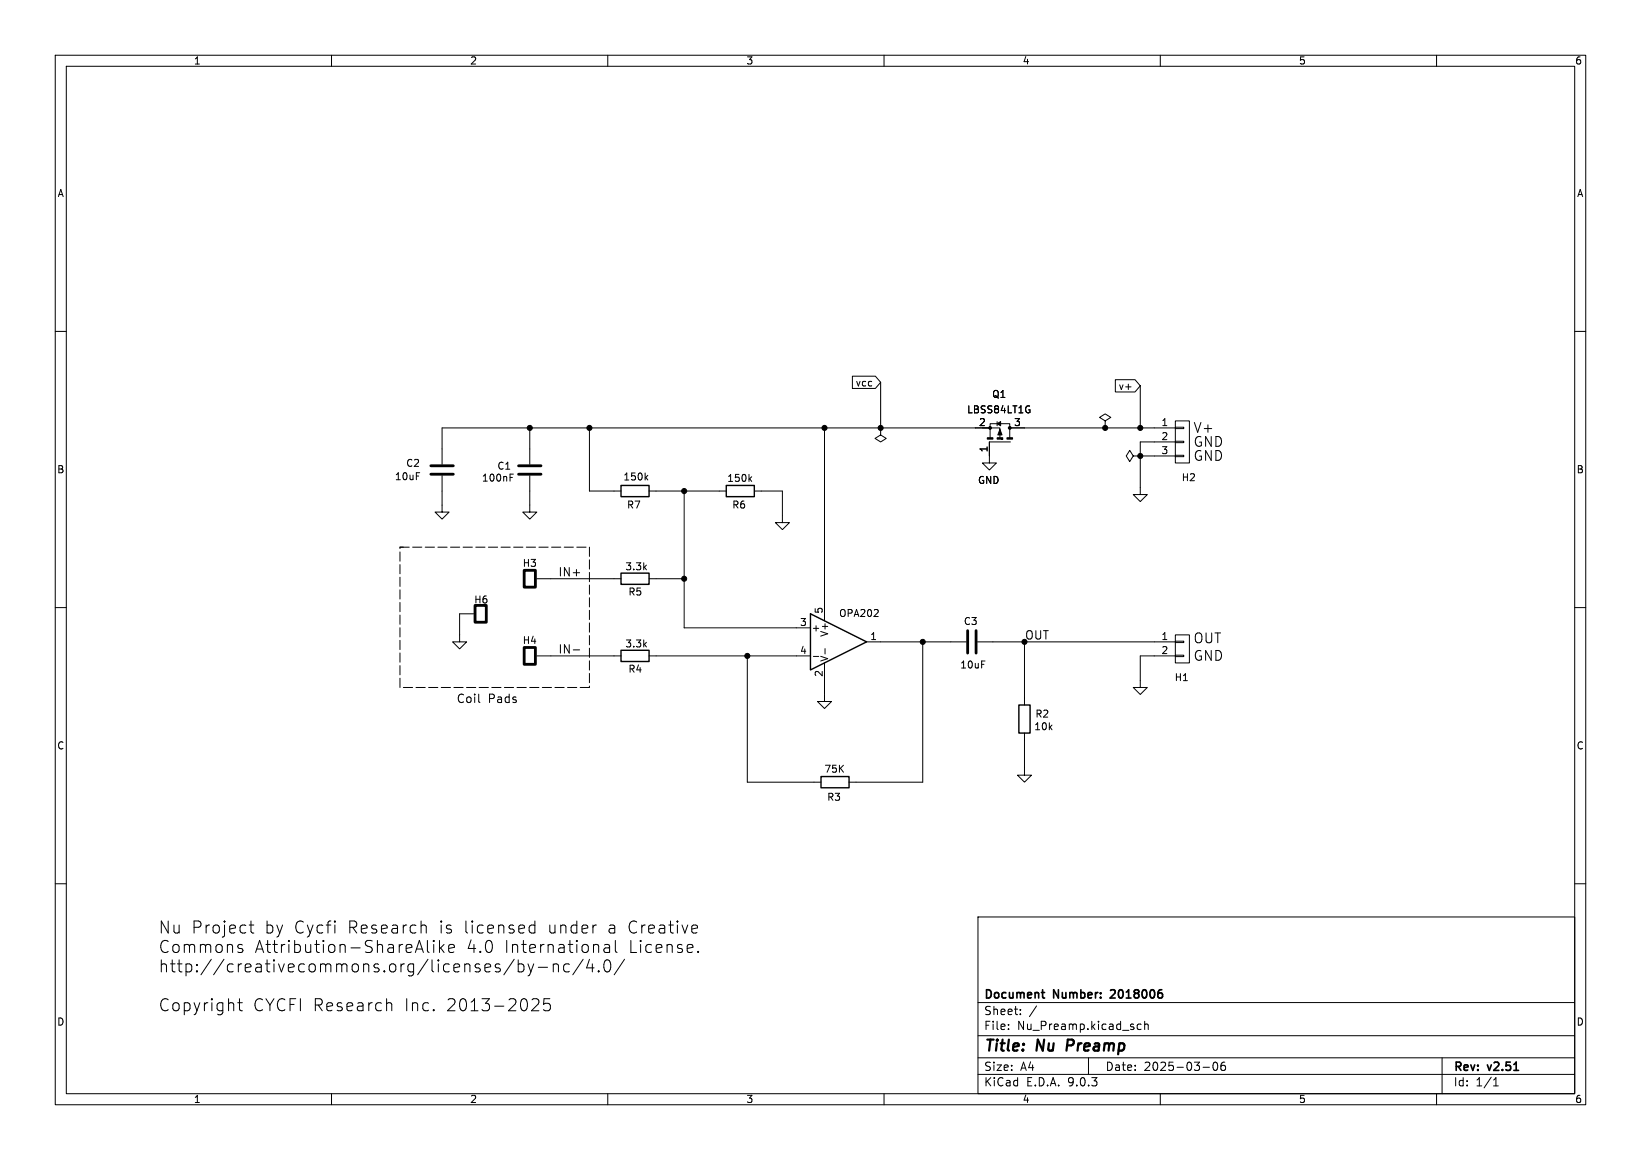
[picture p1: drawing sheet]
<svg xmlns="http://www.w3.org/2000/svg" width="297mm" height="210mm" viewBox="0 0 297 210" stroke-linecap="round" stroke-linejoin="round" font-family="sans-serif">
<g fill="none" stroke="#000" stroke-width=".18">
<path d="M10 10h277v190h-277zM12 12h273v186h-273zM60 10v2M110 10v2M160 10v2M210 10v2M260 10v2M10 60h2M95.9 77.5v6.6M106.7 77.5v11.4h5.7M149.2 77.5v34.9M154.3 68.1h4.1l1 1.1-1 1.1h-4.1z"/>
<path d="M159.4 77.5v1.2l1 .7-1 .6-1-.6 1-.7M159.4 77.5h.1M159.4 69.2v8.3M177.8 77.5h3.2v1.7M179.1 77.5h-99.1v6.6M179.2 79.2v-2.5h3.6v2.5M180.5 76.3v.8M182.8 77.5h29.9M186.2 74.2h.2v.4l-.2 .1M186.2 73.5h.2M200 76.2l1-.6-1-.7-1 .7 1 .6v1.3M200 77.5h.1"/>
<path d="M201.9 68.7h3.5l1 1.2-1 1.1h-3.5zM206.4 69.9v7.6M212.7 76.2h2.6v7.6h-2.6zM212.7 77.3h1.5v.3h-1.5zM212.7 79.9h1.5v.2h-1.5zM285 60h2M80 86.1v6.6h1.3l-1.3 1.3-1.3-1.3h1.3M92.3 86.4h.4M92.3 85.8h.6M95.9 86.1v6.6h1.3l-1.3 1.3-1.3-1.3h1.3M116.9 86.4l.3 .5M117.2 86.1l-.4 .4"/>
<path d="M117.5 88.9h13.9M123.8 88.9v24.8h22.9M135.7 86.7l.3 .5M136 86.3l-.4 .5M136.5 88.9h5.1v5.7h1.3l-1.3 1.3-1.3-1.3h1.3M179.1 82.6v1.2h-1.3l1.3 1.3 1.2-1.3h-1.2M179.1 80v2.6M182.9 80h-3.8v2.6M205.1 82.6l-.6-1.1-.7 1.1 .7 1 .6-1h1.3M206.4 82.6h.1M206.4 82.6h6.3M212.7 82.4h1.5v.3h-1.5z"/>
<path d="M212.7 80h-6.3v9.5h1.2l-1.2 1.3-1.3-1.3h1.3M10 110h2M85.7 111.1h-2.5v5.1h1.3l-1.3 1.3-1.3-1.3h1.3M97.2 118.7h15.2M97.2 104.8h15.2M103.8 117.7h1.1M117.5 118.7h29.2M117.5 104.8h6.3M135.3 118.7v22.9h13.3M147.2 118.8h1M149.3 117.4v1M156.8 116.2h18.1"/>
<path d="M167 116.2v25.4h-13.3M176.9 116.2h35.8M185.4 116.2v11.4M212.7 114.9h2.6v5.1h-2.6zM212.7 116.1h1.5v.2h-1.5zM212.7 118.6h1.5v.3h-1.5zM212.7 118.7h-6.3v5.8h1.2l-1.2 1.2-1.3-1.2h1.3M285 110h2M86.7 127.1l.2 .1M149.2 120v7h1.3l-1.3 1.3-1.2-1.3h1.2M185.4 132.7v7.6h1.3l-1.3 1.3-1.3-1.3h1.3M10 160h2"/>
<path d="M43.3 171.7l.6 .1 .1 .3-.3 .3h-.5M43.3 171l.6 .1M45.1 167.5h.8M45.4 166.7v1.9l.1 .2 .4 .1M60.6 166.7l.1 .1-.1 .1M75.4 171.8h1M75.9 170.3l.7 2.1M76.5 167.5l.5 .1 .1 .2v1.1M77.4 170.3v1.8l.3 .3M78.5 170.3v.2M78.5 171v1.4M78.5 170.3l-.1 .1 .1 .1"/>
<path d="M78.5 170.3l.1 .1-.1 .1M79.5 170.3v2.1M79.7 171.6l.7 .8M80.4 171l-.9 .8M81.2 171.7l1-.2-.1-.4-.6-.1-.3 .3 .1 1 .2 .1 .6-.1M93.1 173.7l-1.9 2.8M93.8 173.8v2.2M93.8 174.6l.6-.1 .4 .4v.6l-.2 .4-.2 .1-.6-.1M95.6 174.5l.5 1.5M95.9 168.7l.3 .2 .6-.1M96.1 176l-.2 .5-.3 .2M96.6 174.5l-.5 1.5"/>
<path d="M96.8 167.6l-.6-.1-.3 .2M96.8 166.7v2.2M97.4 175.1h1.7M100.1 174.7a.54 .54 0 0 1 1 .1v1.2M100.1 174.5v1.5M103 174.6l-.6-.1-.4 .4v.6l.2 .4 .2 .1 .6-.1M105.5 173.7l-1.8 2.8M106.7 173.7l-.5 1.5h1.3M107.2 174.5v1.5M107.7 167.5h.2M108.4 175.7l.1 .2-.1 .1M108.4 175.7l-.2 .2 .2 .1"/>
<path d="M108.4 175.7v.3M109.4 171.1l.2-.1 .6 .1 .1 1.3M109.5 174a.52 .52 0 0 1 .5-.2 .52 .52 0 0 1 .4 .4 1.13 1.13 0 0 1-.6 1.8 1.33 1.33 0 0 1-.3-2zM110.3 171.5l-.7 .1a.43 .43 0 0 0-.3 .4 .43 .43 0 0 0 .3 .4l.7-.1M111.4 170.3v1.8l.3 .3M113 173.7l-1.8 2.8M125.5 167.5l.6 .1 .1 .4-1 .2M126.1 168.8l-.6 .1M126.3 172.2l.2 .1-.2 .1M126.3 172.2l-.1 .1 .1 .1M126.3 172.2v.2M177 166h108v32h-108z"/>
<path d="M285 160h2M43 181.5h.9M43.3 180.8v1.9l.1 .2 .5 .1M60 198v2M70.3 181.5l.5 .1 .1 .2v1.2M96.3 181l.3-.2h.5a.59 .59 0 0 1 .3 .9l-1.2 1.3h1.3M99.5 180.8h-1l-.1 1 .3-.2 .7 .1 .2 .4-.1 .7-.3 .2h-.5l-.3-.2M110 198v2M160 198v2M177 194.5h108M177 191.5h108M177 187.5h108"/>
<path d="M177 181.5h108M182.5 186.3v.1M182.5 185.5v.1M184.7 183.6v.1M184.7 182.8v.1M187.6 182.1l-1.3 2M197 191.5v3M206.5 185.5l-.4-.1-.3 .3v.4l.2 .2h.5M207.2 185.5l.2-.1 .3 .1 .1 .9M207.2 184.9v1.5M210 198v2M217.7 193.2h1.2"/>
<path d="M219.7 192.4l.2-.1a.8 .8 0 0 1 .5 .7 .8 .8 0 0 1-.5 .8l-.2-.1-.2-.5zM221.7 192.3a.59 .59 0 0 0-.7 .6v.6l.1 .2 .4 .1 .2-.1 .1-.5-.1-.3h-.5l-.2 .3M260 198v2M261 191.5v6.5M270.3 196.6h.9M270.3 195.5l.4-.4v1.5"/>
</g>
<path d="M193.3 188.2l-.3 2" fill="none" stroke="#000" stroke-width=".4"/>
<path d="M188.5 179.7h.6M201.1 179.3h-.1M201.8 179.8l-.9 .9h.9M188.8 180.6l.3 .1" fill="none" stroke="#000" stroke-width=".3"/>
<path d="M78 84.3h4M78 85.9h4M93.9 84.3h4M93.9 85.9h4M86 109.6h2v3h-2zM94.9 103.3h2v3h-2zM94.9 117.2h2v3.1h-2zM175.1 114.2v4M176.7 114.2v4" fill="none" stroke="#000" stroke-width=".51"/>
<path d="M112.4 87.9h5.1v2h-5.1zM131.4 87.9h5.1v2h-5.1zM112.4 117.7h5.1v2.1h-5.1zM112.4 103.8h5.1v2h-5.1zM146.7 111.1l10.1 5.1-10.1 5.1zM184.4 127.6h2v5.1h-2zM148.6 140.6h5.1v2h-5.1z" fill="none" stroke="#000" stroke-width=".25"/>
<g fill="#000" stroke="#000" stroke-width=".18">
<path d="M178.7 79.2h1v.3h-1zM180.5 76.7l.6-.4v.8zM181 77.7l.4 1h-.8zM180.5 79.2h1v.3h-1zM182.2 79.2h1.1v.3h-1.1z"/>
<circle cx="95.9" cy="77.5" r=".46"/>
<circle cx="106.7" cy="77.5" r=".46"/>
<circle cx="149.2" cy="77.5" r=".46"/>
<circle cx="159.4" cy="77.5" r=".46"/>
<circle cx="179.2" cy="77.5" r=".25"/>
<circle cx="182.8" cy="77.5" r=".25"/>
<circle cx="200" cy="77.5" r=".46"/>
<circle cx="206.4" cy="77.5" r=".46"/>
<circle cx="123.8" cy="88.9" r=".46"/>
<circle cx="206.4" cy="82.6" r=".46"/>
<circle cx="123.8" cy="104.8" r=".46"/>
<circle cx="135.3" cy="118.7" r=".46"/>
<circle cx="167" cy="116.2" r=".46"/>
</g>
<path d="M72.4 99.1h34.3M72.4 99.1h.6M106.7 99.1v25.4M72.4 124.5v-25.4M106.7 124.5h-34.3" fill="none" stroke="#000" stroke-width=".18" stroke-dasharray="1.7 .6"/>
<g font-size="3">
<text x="28.6" y="169.2">Nu Project</text>
<text x="28.6" y="172.7">Commons</text>
<text x="46" y="172.7">Attribution-ShareAlike</text>
<text x="47.8" y="169.2">by Cycfi</text>
<text x="62.8" y="169.2">Research</text>
<text x="79.3" y="169.2">is</text>
<text x="83.8" y="169.2">licensed</text>
<text x="84.3" y="172.7">4.0</text>
<text x="91.2" y="172.7">International</text>
<text x="99" y="169.2">under</text>
<text x="109.9" y="169.2">a Creative</text>
<text x="113.6" y="172.7">License.</text>
<text x="28.6" y="176.2">http://creativecommons.org/licenses/by-nc/4.0/</text>
<text x="28.6" y="183.3">Copyright</text>
<text x="45.7" y="183.3">CYCFI Research</text>
<text x="73.1" y="183.3">Inc.</text>
<text x="80.7" y="183.3">2013-2025</text>
</g>
<g font-size="2.8">
<text x="178" y="190.9">Title:</text>
<text x="187.7" y="190.9">Nu</text>
<text x="193.9" y="190.9">Preamp</text>
</g>
<g font-size="2.5">
<text x="215.9" y="83.6">GND</text>
<text x="215.9" y="81">GND</text>
<text x="215.9" y="78.5">V+</text>
<text x="215.9" y="116.6">OUT</text>
<text x="215.9" y="119.8">GND</text>
</g>
<g font-size="2.1">
<text x="101" y="104.5">IN+</text>
<text x="101" y="118.4">IN-</text>
<text x="185.4" y="115.9">OUT</text>
<text x="82.5" y="127.4">Coil</text>
<text x="88.3" y="127.4">Pads</text>
<text x="178" y="184">Sheet:</text>
<text x="178" y="181.2">Document</text>
<text x="190.7" y="181.2">Number:</text>
<text x="201.7" y="181.2">2018006</text>
<text x="178" y="186.7">File:</text>
<text x="184.1" y="186.7">Nu_Preamp.kicad_sch</text>
<text x="178" y="196.9">KiCad</text>
<text x="178" y="194.1">Size:</text>
<text x="184.7" y="194.1">A4</text>
<text x="185.7" y="196.9">E.D.A.</text>
<text x="193.3" y="196.9">9.0.3</text>
<text x="200" y="194.1">Date:</text>
<text x="207" y="194.1">2025-03-06</text>
<text x="263" y="194.3">Rev:</text>
<text x="263" y="196.9">Id:</text>
<text x="267.1" y="196.9">1/1</text>
<text x="269.4" y="194.3">v2.51</text>
</g>
<g font-size="1.8">
<text x="35" y="11.9">1</text>
<text x="85" y="11.9">2</text>
<text x="135" y="11.9">3</text>
<text x="185" y="11.9">4</text>
<text x="235" y="11.9">5</text>
<text x="285" y="11.9">6</text>
<text x="10.3" y="35.9">A</text>
<text x="285.3" y="35.9">A</text>
<text x="154.8" y="70.2">vcc</text>
<text x="202.4" y="70.8">v+</text>
<text x="174.9" y="75">LBSS84LT1G</text>
<text x="177.1" y="77.2">2</text>
<text x="179.5" y="72.2">Q1</text>
<text x="183.4" y="77.2">3</text>
<text x="210.1" y="77.2">1</text>
<text x="178.8" y="82" transform="rotate(-90 178.8 82)">1</text>
<text x="210.1" y="79.8">2</text>
<text x="210.1" y="82.3">3</text>
<text x="10.3" y="85.9">B</text>
<text x="71.4" y="87.1">10uF</text>
<text x="73.4" y="84.7">C2</text>
<text x="87.1" y="87.4">100nF</text>
<text x="89.9" y="85.2">C1</text>
<text x="112.7" y="87.2">150k</text>
<text x="131.5" y="87.4">150k</text>
<text x="176.9" y="87.8">GND</text>
<text x="213.8" y="87.3">H2</text>
<text x="285.3" y="85.9">B</text>
<text x="113.4" y="92.3">R7</text>
<text x="132.4" y="92.3">R6</text>
<text x="94.5" y="102.8">H3</text>
<text x="113.1" y="103.4">3.3k</text>
<text x="85.7" y="109.4">H6</text>
<text x="113.6" y="108">R5</text>
<text x="144.7" y="113.4">3</text>
<text x="149" y="111.2" transform="rotate(-90 149 111.2)">5</text>
<text x="151.8" y="111.9">OPA202</text>
<text x="174.3" y="113.3">C3</text>
<text x="94.5" y="116.8">H4</text>
<text x="113.1" y="117.4">3.3k</text>
<text x="144.7" y="118.5">4</text>
<text x="146.8" y="114.5">+</text>
<text x="150.1" y="119.9" transform="rotate(-90 150.1 119.9)">V-</text>
<text x="150.1" y="115.4" transform="rotate(-90 150.1 115.4)">V+</text>
<text x="157.4" y="116">1</text>
<text x="210.1" y="116">1</text>
<text x="210.1" y="118.5">2</text>
<text x="113.6" y="122">R4</text>
<text x="149" y="122.6" transform="rotate(-90 149 122.6)">2</text>
<text x="173.7" y="121.2">10uF</text>
<text x="212.5" y="123.5">H1</text>
<text x="187.3" y="130.1">R2</text>
<text x="10.3" y="135.9">C</text>
<text x="187.1" y="132.4">10k</text>
<text x="285.3" y="135.9">C</text>
<text x="149.1" y="140.1">75K</text>
<text x="149.6" y="145.2">R3</text>
<text x="10.3" y="185.9">D</text>
<text x="285.3" y="185.9">D</text>
<text x="35" y="199.9">1</text>
<text x="85" y="199.9">2</text>
<text x="135" y="199.9">3</text>
<text x="185" y="199.9">4</text>
<text x="235" y="199.9">5</text>
<text x="285" y="199.9">6</text>
</g>
</svg>
